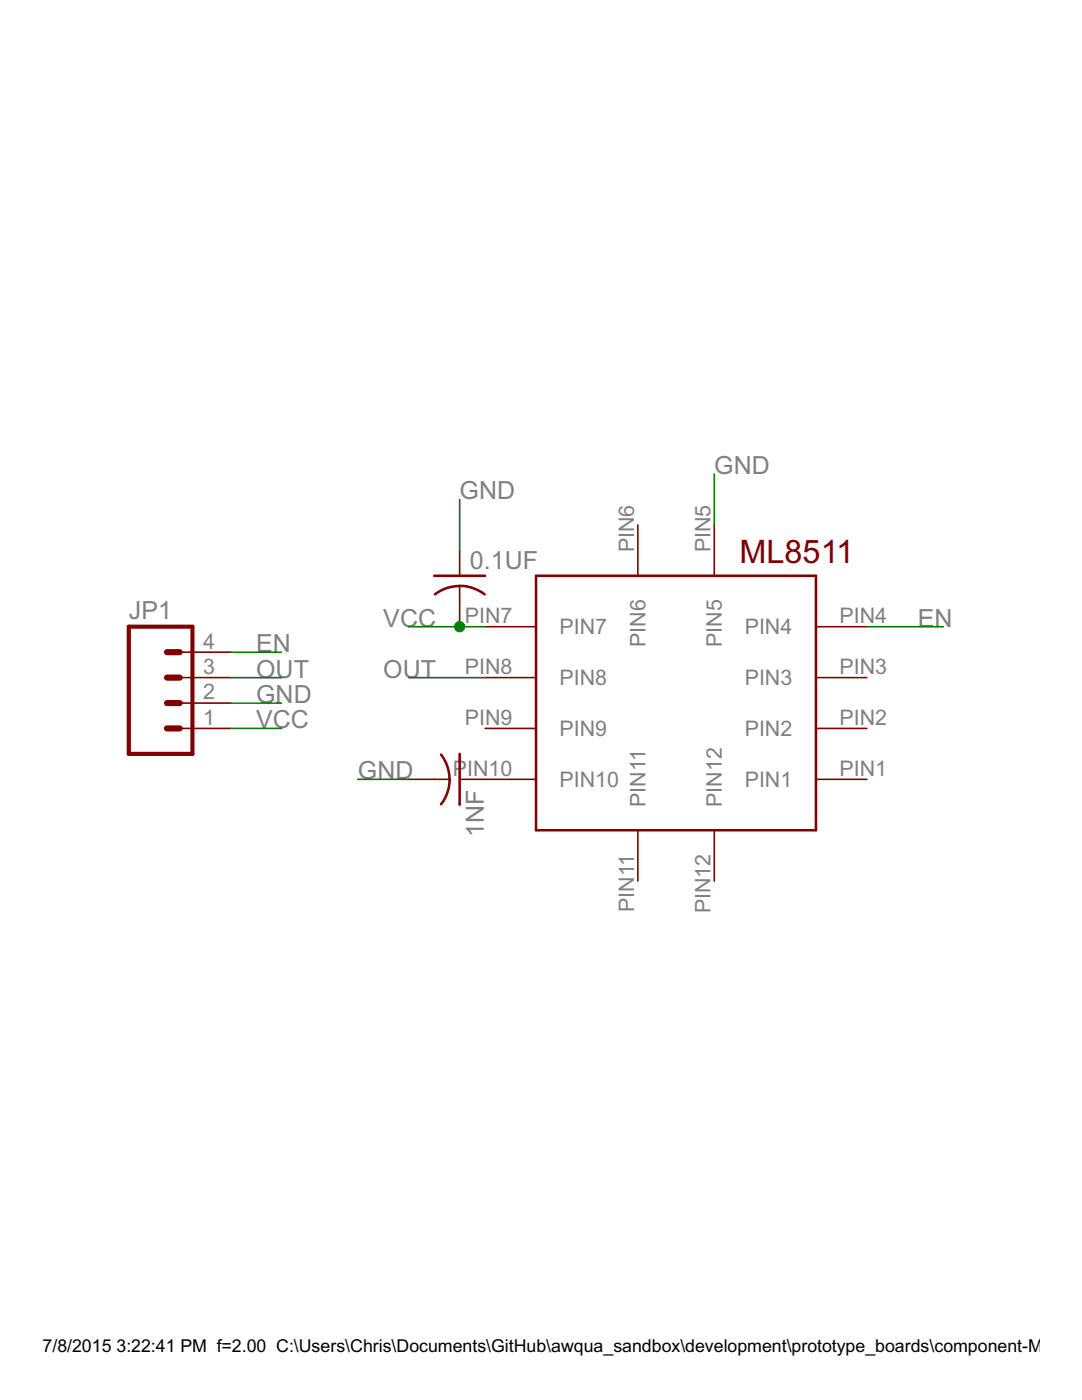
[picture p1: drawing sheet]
<?xml version="1.0" encoding="utf-8"?>
<!DOCTYPE eagle SYSTEM "eagle.dtd">
<!--
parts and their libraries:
SparkFun-Connectors: Licensing: CC v3.0 Share-Alike You are welcome to use this library for commercial purposes.
-->
<eagle version="7.2.0">
<drawing>
<settings>
<setting alwaysvectorfont="no"/>
<setting verticaltext="up"/>
</settings>
<grid distance="0.1" unitdist="inch" unit="inch" style="lines" multiple="1" display="no" altdistance="0.01" altunitdist="inch" altunit="inch"/>
<schematic xreflabel="%F%N/%S.%C%R" xrefpart="/%S.%C%R">
<libraries>
<library name="awqua_eagle_library">
<symbols>
<symbol name="ML8511">
<wire x1="0" y1="0" x2="0" y2="25.4" width="0.254" layer="94"/>
<wire x1="0" y1="25.4" x2="27.94" y2="25.4" width="0.254" layer="94"/>
<wire x1="27.94" y1="25.4" x2="27.94" y2="0" width="0.254" layer="94"/>
<wire x1="27.94" y1="0" x2="0" y2="0" width="0.254" layer="94"/>
<pin name="PIN10" x="-5.08" y="5.08" length="middle"/>
<pin name="PIN9" x="-5.08" y="10.16" length="middle"/>
<pin name="PIN8" x="-5.08" y="15.24" length="middle"/>
<pin name="PIN7" x="-5.08" y="20.32" length="middle"/>
<pin name="PIN6" x="10.16" y="30.48" length="middle" rot="R270"/>
<pin name="PIN5" x="17.78" y="30.48" length="middle" rot="R270"/>
<pin name="PIN4" x="33.02" y="20.32" length="middle" rot="R180"/>
<pin name="PIN3" x="33.02" y="15.24" length="middle" rot="R180"/>
<pin name="PIN2" x="33.02" y="10.16" length="middle" rot="R180"/>
<pin name="PIN1" x="33.02" y="5.08" length="middle" rot="R180"/>
<pin name="PIN12" x="17.78" y="-5.08" length="middle" rot="R90"/>
<pin name="PIN11" x="10.16" y="-5.08" length="middle" rot="R90"/>
<text x="20.32" y="26.67" size="2.286" layer="94">ML8511</text>
</symbol>
</symbols>
<devicesets>
<deviceset name="ML8511">
<gates>
<gate name="G$1" symbol="ML8511" x="0" y="0"/>
</gates>
<devices>
<device name="" package="ML8511">
<connects>
<connect gate="G$1" pin="PIN1" pad="PIN1"/>
<connect gate="G$1" pin="PIN10" pad="PIN10"/>
<connect gate="G$1" pin="PIN11" pad="PIN11"/>
<connect gate="G$1" pin="PIN12" pad="PIN12"/>
<connect gate="G$1" pin="PIN2" pad="PIN2"/>
<connect gate="G$1" pin="PIN3" pad="PIN3"/>
<connect gate="G$1" pin="PIN4" pad="PIN4"/>
<connect gate="G$1" pin="PIN5" pad="PIN5"/>
<connect gate="G$1" pin="PIN6" pad="PIN6"/>
<connect gate="G$1" pin="PIN7" pad="PIN7"/>
<connect gate="G$1" pin="PIN8" pad="PIN8"/>
<connect gate="G$1" pin="PIN9" pad="PIN9"/>
</connects>
<technologies>
<technology name=""/>
</technologies>
</device>
</devices>
</deviceset>
</devicesets>
</library>
<library name="rcl">
<symbols>
<symbol name="C-US">
<wire x1="-2.54" y1="0" x2="2.54" y2="0" width="0.254" layer="94"/>
<wire x1="0" y1="-1.016" x2="0" y2="-2.54" width="0.1524" layer="94"/>
<wire x1="0" y1="-1" x2="2.4892" y2="-1.8542" width="0.254" layer="94" curve="-37.878202"/>
<wire x1="-2.4668" y1="-1.8504" x2="0" y2="-1.0161" width="0.254" layer="94" curve="-37.373024"/>
<text x="1.016" y="0.635" size="1.778" layer="95">&gt;NAME</text>
<text x="1.016" y="-4.191" size="1.778" layer="96">&gt;VALUE</text>
<pin name="1" x="0" y="2.54" visible="off" length="short" direction="pas" swaplevel="1" rot="R270"/>
<pin name="2" x="0" y="-5.08" visible="off" length="short" direction="pas" swaplevel="1" rot="R90"/>
</symbol>
</symbols>
<devicesets>
<deviceset name="C-US" prefix="C" uservalue="yes">
<gates>
<gate name="G$1" symbol="C-US" x="0" y="0"/>
</gates>
<devices>
<device name="C0402" package="C0402">
<connects>
<connect gate="G$1" pin="1" pad="1"/>
<connect gate="G$1" pin="2" pad="2"/>
</connects>
<technologies>
<technology name=""/>
</technologies>
</device>
<device name="C0504" package="C0504">
<connects>
<connect gate="G$1" pin="1" pad="1"/>
<connect gate="G$1" pin="2" pad="2"/>
</connects>
<technologies>
<technology name=""/>
</technologies>
</device>
<device name="C0603" package="C0603">
<connects>
<connect gate="G$1" pin="1" pad="1"/>
<connect gate="G$1" pin="2" pad="2"/>
</connects>
<technologies>
<technology name=""/>
</technologies>
</device>
<device name="C0805" package="C0805">
<connects>
<connect gate="G$1" pin="1" pad="1"/>
<connect gate="G$1" pin="2" pad="2"/>
</connects>
<technologies>
<technology name=""/>
</technologies>
</device>
<device name="C1206" package="C1206">
<connects>
<connect gate="G$1" pin="1" pad="1"/>
<connect gate="G$1" pin="2" pad="2"/>
</connects>
<technologies>
<technology name=""/>
</technologies>
</device>
<device name="C1210" package="C1210">
<connects>
<connect gate="G$1" pin="1" pad="1"/>
<connect gate="G$1" pin="2" pad="2"/>
</connects>
<technologies>
<technology name=""/>
</technologies>
</device>
<device name="C1310" package="C1310">
<connects>
<connect gate="G$1" pin="1" pad="1"/>
<connect gate="G$1" pin="2" pad="2"/>
</connects>
<technologies>
<technology name=""/>
</technologies>
</device>
<device name="C1608" package="C1608">
<connects>
<connect gate="G$1" pin="1" pad="1"/>
<connect gate="G$1" pin="2" pad="2"/>
</connects>
<technologies>
<technology name=""/>
</technologies>
</device>
<device name="C1812" package="C1812">
<connects>
<connect gate="G$1" pin="1" pad="1"/>
<connect gate="G$1" pin="2" pad="2"/>
</connects>
<technologies>
<technology name=""/>
</technologies>
</device>
<device name="C1825" package="C1825">
<connects>
<connect gate="G$1" pin="1" pad="1"/>
<connect gate="G$1" pin="2" pad="2"/>
</connects>
<technologies>
<technology name=""/>
</technologies>
</device>
<device name="C2012" package="C2012">
<connects>
<connect gate="G$1" pin="1" pad="1"/>
<connect gate="G$1" pin="2" pad="2"/>
</connects>
<technologies>
<technology name=""/>
</technologies>
</device>
<device name="C3216" package="C3216">
<connects>
<connect gate="G$1" pin="1" pad="1"/>
<connect gate="G$1" pin="2" pad="2"/>
</connects>
<technologies>
<technology name=""/>
</technologies>
</device>
<device name="C3225" package="C3225">
<connects>
<connect gate="G$1" pin="1" pad="1"/>
<connect gate="G$1" pin="2" pad="2"/>
</connects>
<technologies>
<technology name=""/>
</technologies>
</device>
<device name="C4532" package="C4532">
<connects>
<connect gate="G$1" pin="1" pad="1"/>
<connect gate="G$1" pin="2" pad="2"/>
</connects>
<technologies>
<technology name=""/>
</technologies>
</device>
<device name="C4564" package="C4564">
<connects>
<connect gate="G$1" pin="1" pad="1"/>
<connect gate="G$1" pin="2" pad="2"/>
</connects>
<technologies>
<technology name=""/>
</technologies>
</device>
<device name="025-024X044" package="C025-024X044">
<connects>
<connect gate="G$1" pin="1" pad="1"/>
<connect gate="G$1" pin="2" pad="2"/>
</connects>
<technologies>
<technology name=""/>
</technologies>
</device>
<device name="025-025X050" package="C025-025X050">
<connects>
<connect gate="G$1" pin="1" pad="1"/>
<connect gate="G$1" pin="2" pad="2"/>
</connects>
<technologies>
<technology name=""/>
</technologies>
</device>
<device name="025-030X050" package="C025-030X050">
<connects>
<connect gate="G$1" pin="1" pad="1"/>
<connect gate="G$1" pin="2" pad="2"/>
</connects>
<technologies>
<technology name=""/>
</technologies>
</device>
<device name="025-040X050" package="C025-040X050">
<connects>
<connect gate="G$1" pin="1" pad="1"/>
<connect gate="G$1" pin="2" pad="2"/>
</connects>
<technologies>
<technology name=""/>
</technologies>
</device>
<device name="025-050X050" package="C025-050X050">
<connects>
<connect gate="G$1" pin="1" pad="1"/>
<connect gate="G$1" pin="2" pad="2"/>
</connects>
<technologies>
<technology name=""/>
</technologies>
</device>
<device name="025-060X050" package="C025-060X050">
<connects>
<connect gate="G$1" pin="1" pad="1"/>
<connect gate="G$1" pin="2" pad="2"/>
</connects>
<technologies>
<technology name=""/>
</technologies>
</device>
<device name="C025_050-024X070" package="C025_050-024X070">
<connects>
<connect gate="G$1" pin="1" pad="1"/>
<connect gate="G$1" pin="2" pad="2"/>
</connects>
<technologies>
<technology name=""/>
</technologies>
</device>
<device name="025_050-025X075" package="C025_050-025X075">
<connects>
<connect gate="G$1" pin="1" pad="1"/>
<connect gate="G$1" pin="2" pad="2"/>
</connects>
<technologies>
<technology name=""/>
</technologies>
</device>
<device name="025_050-035X075" package="C025_050-035X075">
<connects>
<connect gate="G$1" pin="1" pad="1"/>
<connect gate="G$1" pin="2" pad="2"/>
</connects>
<technologies>
<technology name=""/>
</technologies>
</device>
<device name="025_050-045X075" package="C025_050-045X075">
<connects>
<connect gate="G$1" pin="1" pad="1"/>
<connect gate="G$1" pin="2" pad="2"/>
</connects>
<technologies>
<technology name=""/>
</technologies>
</device>
<device name="025_050-055X075" package="C025_050-055X075">
<connects>
<connect gate="G$1" pin="1" pad="1"/>
<connect gate="G$1" pin="2" pad="2"/>
</connects>
<technologies>
<technology name=""/>
</technologies>
</device>
<device name="050-024X044" package="C050-024X044">
<connects>
<connect gate="G$1" pin="1" pad="1"/>
<connect gate="G$1" pin="2" pad="2"/>
</connects>
<technologies>
<technology name=""/>
</technologies>
</device>
<device name="050-025X075" package="C050-025X075">
<connects>
<connect gate="G$1" pin="1" pad="1"/>
<connect gate="G$1" pin="2" pad="2"/>
</connects>
<technologies>
<technology name=""/>
</technologies>
</device>
<device name="050-045X075" package="C050-045X075">
<connects>
<connect gate="G$1" pin="1" pad="1"/>
<connect gate="G$1" pin="2" pad="2"/>
</connects>
<technologies>
<technology name=""/>
</technologies>
</device>
<device name="050-030X075" package="C050-030X075">
<connects>
<connect gate="G$1" pin="1" pad="1"/>
<connect gate="G$1" pin="2" pad="2"/>
</connects>
<technologies>
<technology name=""/>
</technologies>
</device>
<device name="050-050X075" package="C050-050X075">
<connects>
<connect gate="G$1" pin="1" pad="1"/>
<connect gate="G$1" pin="2" pad="2"/>
</connects>
<technologies>
<technology name=""/>
</technologies>
</device>
<device name="050-055X075" package="C050-055X075">
<connects>
<connect gate="G$1" pin="1" pad="1"/>
<connect gate="G$1" pin="2" pad="2"/>
</connects>
<technologies>
<technology name=""/>
</technologies>
</device>
<device name="050-075X075" package="C050-075X075">
<connects>
<connect gate="G$1" pin="1" pad="1"/>
<connect gate="G$1" pin="2" pad="2"/>
</connects>
<technologies>
<technology name=""/>
</technologies>
</device>
<device name="050H075X075" package="C050H075X075">
<connects>
<connect gate="G$1" pin="1" pad="1"/>
<connect gate="G$1" pin="2" pad="2"/>
</connects>
<technologies>
<technology name=""/>
</technologies>
</device>
<device name="075-032X103" package="C075-032X103">
<connects>
<connect gate="G$1" pin="1" pad="1"/>
<connect gate="G$1" pin="2" pad="2"/>
</connects>
<technologies>
<technology name=""/>
</technologies>
</device>
<device name="075-042X103" package="C075-042X103">
<connects>
<connect gate="G$1" pin="1" pad="1"/>
<connect gate="G$1" pin="2" pad="2"/>
</connects>
<technologies>
<technology name=""/>
</technologies>
</device>
<device name="075-052X106" package="C075-052X106">
<connects>
<connect gate="G$1" pin="1" pad="1"/>
<connect gate="G$1" pin="2" pad="2"/>
</connects>
<technologies>
<technology name=""/>
</technologies>
</device>
<device name="102-043X133" package="C102-043X133">
<connects>
<connect gate="G$1" pin="1" pad="1"/>
<connect gate="G$1" pin="2" pad="2"/>
</connects>
<technologies>
<technology name=""/>
</technologies>
</device>
<device name="102-054X133" package="C102-054X133">
<connects>
<connect gate="G$1" pin="1" pad="1"/>
<connect gate="G$1" pin="2" pad="2"/>
</connects>
<technologies>
<technology name=""/>
</technologies>
</device>
<device name="102-064X133" package="C102-064X133">
<connects>
<connect gate="G$1" pin="1" pad="1"/>
<connect gate="G$1" pin="2" pad="2"/>
</connects>
<technologies>
<technology name=""/>
</technologies>
</device>
<device name="102_152-062X184" package="C102_152-062X184">
<connects>
<connect gate="G$1" pin="1" pad="1"/>
<connect gate="G$1" pin="2" pad="2"/>
</connects>
<technologies>
<technology name=""/>
</technologies>
</device>
<device name="150-054X183" package="C150-054X183">
<connects>
<connect gate="G$1" pin="1" pad="1"/>
<connect gate="G$1" pin="2" pad="2"/>
</connects>
<technologies>
<technology name=""/>
</technologies>
</device>
<device name="150-064X183" package="C150-064X183">
<connects>
<connect gate="G$1" pin="1" pad="1"/>
<connect gate="G$1" pin="2" pad="2"/>
</connects>
<technologies>
<technology name=""/>
</technologies>
</device>
<device name="150-072X183" package="C150-072X183">
<connects>
<connect gate="G$1" pin="1" pad="1"/>
<connect gate="G$1" pin="2" pad="2"/>
</connects>
<technologies>
<technology name=""/>
</technologies>
</device>
<device name="150-084X183" package="C150-084X183">
<connects>
<connect gate="G$1" pin="1" pad="1"/>
<connect gate="G$1" pin="2" pad="2"/>
</connects>
<technologies>
<technology name=""/>
</technologies>
</device>
<device name="150-091X182" package="C150-091X182">
<connects>
<connect gate="G$1" pin="1" pad="1"/>
<connect gate="G$1" pin="2" pad="2"/>
</connects>
<technologies>
<technology name=""/>
</technologies>
</device>
<device name="225-062X268" package="C225-062X268">
<connects>
<connect gate="G$1" pin="1" pad="1"/>
<connect gate="G$1" pin="2" pad="2"/>
</connects>
<technologies>
<technology name=""/>
</technologies>
</device>
<device name="225-074X268" package="C225-074X268">
<connects>
<connect gate="G$1" pin="1" pad="1"/>
<connect gate="G$1" pin="2" pad="2"/>
</connects>
<technologies>
<technology name=""/>
</technologies>
</device>
<device name="225-087X268" package="C225-087X268">
<connects>
<connect gate="G$1" pin="1" pad="1"/>
<connect gate="G$1" pin="2" pad="2"/>
</connects>
<technologies>
<technology name=""/>
</technologies>
</device>
<device name="225-108X268" package="C225-108X268">
<connects>
<connect gate="G$1" pin="1" pad="1"/>
<connect gate="G$1" pin="2" pad="2"/>
</connects>
<technologies>
<technology name=""/>
</technologies>
</device>
<device name="225-113X268" package="C225-113X268">
<connects>
<connect gate="G$1" pin="1" pad="1"/>
<connect gate="G$1" pin="2" pad="2"/>
</connects>
<technologies>
<technology name=""/>
</technologies>
</device>
<device name="275-093X316" package="C275-093X316">
<connects>
<connect gate="G$1" pin="1" pad="1"/>
<connect gate="G$1" pin="2" pad="2"/>
</connects>
<technologies>
<technology name=""/>
</technologies>
</device>
<device name="275-113X316" package="C275-113X316">
<connects>
<connect gate="G$1" pin="1" pad="1"/>
<connect gate="G$1" pin="2" pad="2"/>
</connects>
<technologies>
<technology name=""/>
</technologies>
</device>
<device name="275-134X316" package="C275-134X316">
<connects>
<connect gate="G$1" pin="1" pad="1"/>
<connect gate="G$1" pin="2" pad="2"/>
</connects>
<technologies>
<technology name=""/>
</technologies>
</device>
<device name="275-205X316" package="C275-205X316">
<connects>
<connect gate="G$1" pin="1" pad="1"/>
<connect gate="G$1" pin="2" pad="2"/>
</connects>
<technologies>
<technology name=""/>
</technologies>
</device>
<device name="325-137X374" package="C325-137X374">
<connects>
<connect gate="G$1" pin="1" pad="1"/>
<connect gate="G$1" pin="2" pad="2"/>
</connects>
<technologies>
<technology name=""/>
</technologies>
</device>
<device name="325-162X374" package="C325-162X374">
<connects>
<connect gate="G$1" pin="1" pad="1"/>
<connect gate="G$1" pin="2" pad="2"/>
</connects>
<technologies>
<technology name=""/>
</technologies>
</device>
<device name="325-182X374" package="C325-182X374">
<connects>
<connect gate="G$1" pin="1" pad="1"/>
<connect gate="G$1" pin="2" pad="2"/>
</connects>
<technologies>
<technology name=""/>
</technologies>
</device>
<device name="375-192X418" package="C375-192X418">
<connects>
<connect gate="G$1" pin="1" pad="1"/>
<connect gate="G$1" pin="2" pad="2"/>
</connects>
<technologies>
<technology name=""/>
</technologies>
</device>
<device name="375-203X418" package="C375-203X418">
<connects>
<connect gate="G$1" pin="1" pad="1"/>
<connect gate="G$1" pin="2" pad="2"/>
</connects>
<technologies>
<technology name=""/>
</technologies>
</device>
<device name="050-035X075" package="C050-035X075">
<connects>
<connect gate="G$1" pin="1" pad="1"/>
<connect gate="G$1" pin="2" pad="2"/>
</connects>
<technologies>
<technology name=""/>
</technologies>
</device>
<device name="375-155X418" package="C375-155X418">
<connects>
<connect gate="G$1" pin="1" pad="1"/>
<connect gate="G$1" pin="2" pad="2"/>
</connects>
<technologies>
<technology name=""/>
</technologies>
</device>
<device name="075-063X106" package="C075-063X106">
<connects>
<connect gate="G$1" pin="1" pad="1"/>
<connect gate="G$1" pin="2" pad="2"/>
</connects>
<technologies>
<technology name=""/>
</technologies>
</device>
<device name="275-154X316" package="C275-154X316">
<connects>
<connect gate="G$1" pin="1" pad="1"/>
<connect gate="G$1" pin="2" pad="2"/>
</connects>
<technologies>
<technology name=""/>
</technologies>
</device>
<device name="275-173X316" package="C275-173X316">
<connects>
<connect gate="G$1" pin="1" pad="1"/>
<connect gate="G$1" pin="2" pad="2"/>
</connects>
<technologies>
<technology name=""/>
</technologies>
</device>
<device name="C0402K" package="C0402K">
<connects>
<connect gate="G$1" pin="1" pad="1"/>
<connect gate="G$1" pin="2" pad="2"/>
</connects>
<technologies>
<technology name=""/>
</technologies>
</device>
<device name="C0603K" package="C0603K">
<connects>
<connect gate="G$1" pin="1" pad="1"/>
<connect gate="G$1" pin="2" pad="2"/>
</connects>
<technologies>
<technology name=""/>
</technologies>
</device>
<device name="C0805K" package="C0805K">
<connects>
<connect gate="G$1" pin="1" pad="1"/>
<connect gate="G$1" pin="2" pad="2"/>
</connects>
<technologies>
<technology name=""/>
</technologies>
</device>
<device name="C1206K" package="C1206K">
<connects>
<connect gate="G$1" pin="1" pad="1"/>
<connect gate="G$1" pin="2" pad="2"/>
</connects>
<technologies>
<technology name=""/>
</technologies>
</device>
<device name="C1210K" package="C1210K">
<connects>
<connect gate="G$1" pin="1" pad="1"/>
<connect gate="G$1" pin="2" pad="2"/>
</connects>
<technologies>
<technology name=""/>
</technologies>
</device>
<device name="C1812K" package="C1812K">
<connects>
<connect gate="G$1" pin="1" pad="1"/>
<connect gate="G$1" pin="2" pad="2"/>
</connects>
<technologies>
<technology name=""/>
</technologies>
</device>
<device name="C1825K" package="C1825K">
<connects>
<connect gate="G$1" pin="1" pad="1"/>
<connect gate="G$1" pin="2" pad="2"/>
</connects>
<technologies>
<technology name=""/>
</technologies>
</device>
<device name="C2220K" package="C2220K">
<connects>
<connect gate="G$1" pin="1" pad="1"/>
<connect gate="G$1" pin="2" pad="2"/>
</connects>
<technologies>
<technology name=""/>
</technologies>
</device>
<device name="C2225K" package="C2225K">
<connects>
<connect gate="G$1" pin="1" pad="1"/>
<connect gate="G$1" pin="2" pad="2"/>
</connects>
<technologies>
<technology name=""/>
</technologies>
</device>
<device name="C0201" package="C0201">
<connects>
<connect gate="G$1" pin="1" pad="1"/>
<connect gate="G$1" pin="2" pad="2"/>
</connects>
<technologies>
<technology name=""/>
</technologies>
</device>
<device name="C1808" package="C1808">
<connects>
<connect gate="G$1" pin="1" pad="1"/>
<connect gate="G$1" pin="2" pad="2"/>
</connects>
<technologies>
<technology name=""/>
</technologies>
</device>
<device name="C3640" package="C3640">
<connects>
<connect gate="G$1" pin="1" pad="1"/>
<connect gate="G$1" pin="2" pad="2"/>
</connects>
<technologies>
<technology name=""/>
</technologies>
</device>
<device name="01005" package="C01005">
<connects>
<connect gate="G$1" pin="1" pad="1"/>
<connect gate="G$1" pin="2" pad="2"/>
</connects>
<technologies>
<technology name=""/>
</technologies>
</device>
</devices>
</deviceset>
</devicesets>
</library>
<library name="SparkFun-Connectors">
<symbols>
<symbol name="M04">
<wire x1="1.27" y1="-5.08" x2="-5.08" y2="-5.08" width="0.4064" layer="94"/>
<wire x1="-1.27" y1="2.54" x2="0" y2="2.54" width="0.6096" layer="94"/>
<wire x1="-1.27" y1="0" x2="0" y2="0" width="0.6096" layer="94"/>
<wire x1="-1.27" y1="-2.54" x2="0" y2="-2.54" width="0.6096" layer="94"/>
<wire x1="-5.08" y1="7.62" x2="-5.08" y2="-5.08" width="0.4064" layer="94"/>
<wire x1="1.27" y1="-5.08" x2="1.27" y2="7.62" width="0.4064" layer="94"/>
<wire x1="-5.08" y1="7.62" x2="1.27" y2="7.62" width="0.4064" layer="94"/>
<wire x1="-1.27" y1="5.08" x2="0" y2="5.08" width="0.6096" layer="94"/>
<text x="-5.08" y="-7.62" size="1.778" layer="96">&gt;VALUE</text>
<text x="-5.08" y="8.382" size="1.778" layer="95">&gt;NAME</text>
<pin name="1" x="5.08" y="-2.54" visible="pad" length="middle" direction="pas" swaplevel="1" rot="R180"/>
<pin name="2" x="5.08" y="0" visible="pad" length="middle" direction="pas" swaplevel="1" rot="R180"/>
<pin name="3" x="5.08" y="2.54" visible="pad" length="middle" direction="pas" swaplevel="1" rot="R180"/>
<pin name="4" x="5.08" y="5.08" visible="pad" length="middle" direction="pas" swaplevel="1" rot="R180"/>
</symbol>
</symbols>
<devicesets>
<deviceset name="M04" prefix="JP" uservalue="yes">
<gates>
<gate name="G$1" symbol="M04" x="-2.54" y="0"/>
</gates>
<devices>
<device name="PTH" package="1X04">
<connects>
<connect gate="G$1" pin="1" pad="1"/>
<connect gate="G$1" pin="2" pad="2"/>
<connect gate="G$1" pin="3" pad="3"/>
<connect gate="G$1" pin="4" pad="4"/>
</connects>
<technologies>
<technology name=""/>
</technologies>
</device>
<device name="POLAR" package="MOLEX-1X4">
<connects>
<connect gate="G$1" pin="1" pad="1"/>
<connect gate="G$1" pin="2" pad="2"/>
<connect gate="G$1" pin="3" pad="3"/>
<connect gate="G$1" pin="4" pad="4"/>
</connects>
<technologies>
<technology name=""/>
</technologies>
</device>
<device name="SCREW" package="SCREWTERMINAL-3.5MM-4">
<connects>
<connect gate="G$1" pin="1" pad="1"/>
<connect gate="G$1" pin="2" pad="2"/>
<connect gate="G$1" pin="3" pad="3"/>
<connect gate="G$1" pin="4" pad="4"/>
</connects>
<technologies>
<technology name=""/>
</technologies>
</device>
<device name="1.27MM" package="1X04-1.27MM">
<connects>
<connect gate="G$1" pin="1" pad="1"/>
<connect gate="G$1" pin="2" pad="2"/>
<connect gate="G$1" pin="3" pad="3"/>
<connect gate="G$1" pin="4" pad="4"/>
</connects>
<technologies>
<technology name=""/>
</technologies>
</device>
<device name="LOCK" package="1X04_LOCK">
<connects>
<connect gate="G$1" pin="1" pad="1"/>
<connect gate="G$1" pin="2" pad="2"/>
<connect gate="G$1" pin="3" pad="3"/>
<connect gate="G$1" pin="4" pad="4"/>
</connects>
<technologies>
<technology name=""/>
</technologies>
</device>
<device name="LOCK_LONGPADS" package="1X04_LOCK_LONGPADS">
<connects>
<connect gate="G$1" pin="1" pad="1"/>
<connect gate="G$1" pin="2" pad="2"/>
<connect gate="G$1" pin="3" pad="3"/>
<connect gate="G$1" pin="4" pad="4"/>
</connects>
<technologies>
<technology name=""/>
</technologies>
</device>
<device name="POLAR_LOCK" package="MOLEX-1X4_LOCK">
<connects>
<connect gate="G$1" pin="1" pad="1"/>
<connect gate="G$1" pin="2" pad="2"/>
<connect gate="G$1" pin="3" pad="3"/>
<connect gate="G$1" pin="4" pad="4"/>
</connects>
<technologies>
<technology name=""/>
</technologies>
</device>
<device name="SMD" package="1X04-SMD">
<connects>
<connect gate="G$1" pin="1" pad="1"/>
<connect gate="G$1" pin="2" pad="2"/>
<connect gate="G$1" pin="3" pad="3"/>
<connect gate="G$1" pin="4" pad="4"/>
</connects>
<technologies>
<technology name=""/>
</technologies>
</device>
<device name="LONGPADS" package="1X04_LONGPADS">
<connects>
<connect gate="G$1" pin="1" pad="1"/>
<connect gate="G$1" pin="2" pad="2"/>
<connect gate="G$1" pin="3" pad="3"/>
<connect gate="G$1" pin="4" pad="4"/>
</connects>
<technologies>
<technology name=""/>
</technologies>
</device>
<device name="1X04_NO_SILK" package="1X04_NO_SILK">
<connects>
<connect gate="G$1" pin="1" pad="1"/>
<connect gate="G$1" pin="2" pad="2"/>
<connect gate="G$1" pin="3" pad="3"/>
<connect gate="G$1" pin="4" pad="4"/>
</connects>
<technologies>
<technology name=""/>
</technologies>
</device>
<device name="JST-PTH" package="JST-4-PTH">
<connects>
<connect gate="G$1" pin="1" pad="1"/>
<connect gate="G$1" pin="2" pad="2"/>
<connect gate="G$1" pin="3" pad="3"/>
<connect gate="G$1" pin="4" pad="4"/>
</connects>
<technologies>
<technology name=""/>
</technologies>
</device>
<device name="SCREW_LOCK" package="SCREWTERMINAL-3.5MM-4_LOCK">
<connects>
<connect gate="G$1" pin="1" pad="1"/>
<connect gate="G$1" pin="2" pad="2"/>
<connect gate="G$1" pin="3" pad="3"/>
<connect gate="G$1" pin="4" pad="4"/>
</connects>
<technologies>
<technology name=""/>
</technologies>
</device>
<device name="SMD2" package="1X04-1MM-RA">
<connects>
<connect gate="G$1" pin="1" pad="1"/>
<connect gate="G$1" pin="2" pad="2"/>
<connect gate="G$1" pin="3" pad="3"/>
<connect gate="G$1" pin="4" pad="4"/>
</connects>
<technologies>
<technology name=""/>
</technologies>
</device>
<device name="SMD_STRAIGHT_COMBO" package="1X04_SMD_STRAIGHT_COMBO">
<connects>
<connect gate="G$1" pin="1" pad="1"/>
<connect gate="G$1" pin="2" pad="2"/>
<connect gate="G$1" pin="3" pad="3"/>
<connect gate="G$1" pin="4" pad="4"/>
</connects>
<technologies>
<technology name=""/>
</technologies>
</device>
</devices>
</deviceset>
</devicesets>
</library>
</libraries>
<attributes>
</attributes>
<variantdefs>
</variantdefs>
<classes>
<class number="0" name="default" width="0" drill="0">
</class>
</classes>
<parts>
<part name="U$1" library="awqua_eagle_library" deviceset="ML8511" device=""/>
<part name="0.1UF" library="rcl" deviceset="C-US" device="C0603"/>
<part name="1NF" library="rcl" deviceset="C-US" device="C0603"/>
<part name="JP1" library="SparkFun-Connectors" deviceset="M04" device="PTH"/>
</parts>
<sheets>
<sheet>
<plain>
</plain>
<instances>
<instance part="U$1" gate="G$1" x="0" y="0"/>
<instance part="0.1UF" gate="G$1" x="-7.62" y="25.4"/>
<instance part="1NF" gate="G$1" x="-7.62" y="5.08" rot="R270"/>
<instance part="JP1" gate="G$1" x="-35.56" y="12.7"/>
</instances>
<busses>
</busses>
<nets>
<net name="EN" class="0">
<segment>
<pinref part="U$1" gate="G$1" pin="PIN4"/>
<wire x1="40.64" y1="20.32" x2="33.02" y2="20.32" width="0.1524" layer="91"/>
<label x="38.1" y="20.32" size="1.778" layer="95"/>
</segment>
<segment>
<pinref part="JP1" gate="G$1" pin="4"/>
<wire x1="-25.4" y1="17.78" x2="-30.48" y2="17.78" width="0.1524" layer="91"/>
<label x="-27.94" y="17.78" size="1.778" layer="95"/>
</segment>
</net>
<net name="VCC" class="0">
<segment>
<pinref part="U$1" gate="G$1" pin="PIN7"/>
<wire x1="-12.7" y1="20.32" x2="-7.62" y2="20.32" width="0.1524" layer="91"/>
<pinref part="0.1UF" gate="G$1" pin="2"/>
<wire x1="-7.62" y1="20.32" x2="-5.08" y2="20.32" width="0.1524" layer="91"/>
<junction x="-7.62" y="20.32"/>
<label x="-15.24" y="20.32" size="1.778" layer="95"/>
</segment>
<segment>
<pinref part="JP1" gate="G$1" pin="1"/>
<wire x1="-25.4" y1="10.16" x2="-30.48" y2="10.16" width="0.1524" layer="91"/>
<label x="-27.94" y="10.16" size="1.778" layer="95"/>
</segment>
</net>
<net name="OUT" class="0">
<segment>
<pinref part="U$1" gate="G$1" pin="PIN8"/>
<wire x1="-12.7" y1="15.24" x2="-5.08" y2="15.24" width="0.1524" layer="91"/>
<label x="-15.24" y="15.24" size="1.778" layer="95"/>
</segment>
<segment>
<pinref part="JP1" gate="G$1" pin="3"/>
<wire x1="-25.4" y1="15.24" x2="-30.48" y2="15.24" width="0.1524" layer="91"/>
<label x="-27.94" y="15.24" size="1.778" layer="95"/>
</segment>
</net>
<net name="TR" class="0">
<segment>
<pinref part="U$1" gate="G$1" pin="PIN10"/>
<pinref part="1NF" gate="G$1" pin="1"/>
</segment>
</net>
<net name="GND" class="0">
<segment>
<pinref part="0.1UF" gate="G$1" pin="1"/>
<wire x1="-7.62" y1="33.02" x2="-7.62" y2="27.94" width="0.1524" layer="91"/>
<label x="-7.62" y="33.02" size="1.778" layer="95"/>
</segment>
<segment>
<pinref part="1NF" gate="G$1" pin="2"/>
<wire x1="-17.78" y1="5.08" x2="-12.7" y2="5.08" width="0.1524" layer="91"/>
<label x="-17.78" y="5.08" size="1.778" layer="95"/>
</segment>
<segment>
<pinref part="U$1" gate="G$1" pin="PIN5"/>
<wire x1="17.78" y1="35.56" x2="17.78" y2="30.48" width="0.1524" layer="91"/>
<label x="17.78" y="35.56" size="1.778" layer="95"/>
</segment>
<segment>
<pinref part="JP1" gate="G$1" pin="2"/>
<wire x1="-25.4" y1="12.7" x2="-30.48" y2="12.7" width="0.1524" layer="91"/>
<label x="-27.94" y="12.7" size="1.778" layer="95"/>
</segment>
</net>
</nets>
</sheet>
</sheets>
</schematic>
</drawing>
</eagle>
